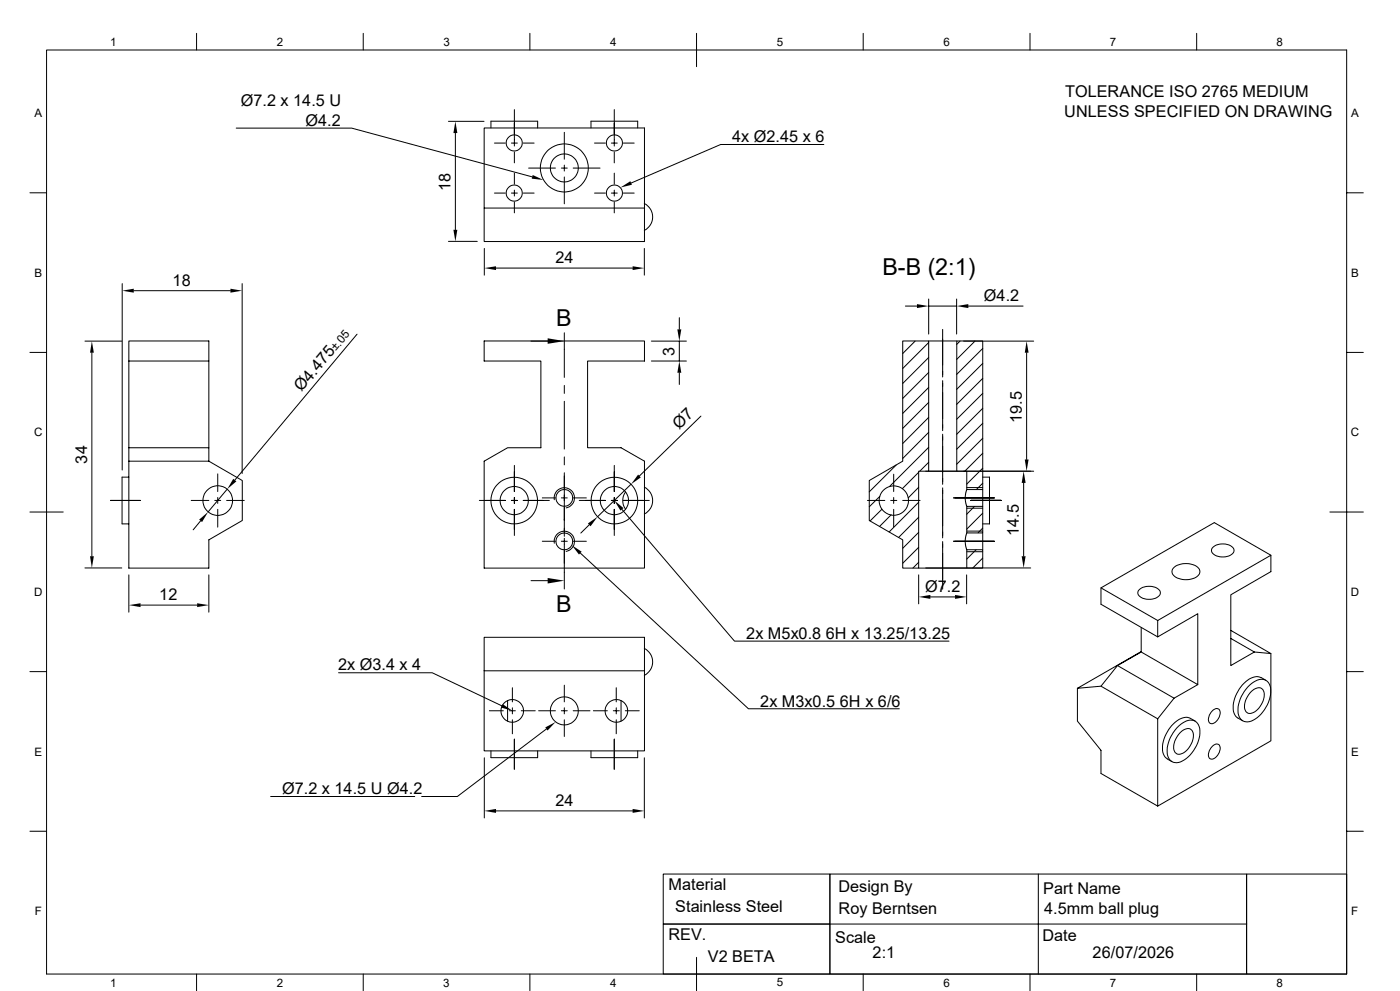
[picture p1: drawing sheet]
<svg xmlns="http://www.w3.org/2000/svg" width="420mm" height="297mm" viewBox="0 0 420 297" stroke-linecap="round" stroke-linejoin="round" font-family="sans-serif">
<g fill="none" stroke="#000" stroke-width=".3">
<path d="M14 15h390v276.9h-390zM59 10v5M109 10v5M159 10v5M209 10v10M259 10v5M309 10v5M359 10v5M70.9 38.4h34.6l54.1 14.6M134.5 36.4h10.7M136.6 39.9v29M147.3 38.4v-2.1h14v2.1"/>
<path d="M154.3 32.9v9M169.3 39.7v8M177.3 38.4v-2.1h14v2.1M184.3 32.9v9M9 57.8h5M148.3 57.9h3.3M148.3 42.9h3.3M153.4 57.9h1.8M153.4 42.9h1.8M154.3 42v1.8M154.3 45.6v3.2M154.3 51.9v3.3"/>
<path d="M154.3 57v1.8M157 57.9h3.2M157 42.9h3.2M158.6 50.4h8M168.4 50.4h1.8M169.3 49.5v1.8M169.3 53v8.1M172 50.4h8M178.4 57.9h3.2M178.4 42.9h3.2M183.4 57.9h1.8M183.4 42.9h1.8"/>
<path d="M184.3 42v1.8M184.3 45.6v3.2M184.3 51.9v3.3M184.3 57v1.8M187 57.9h3.2M187 42.9h3.2M247.1 43.3h-30.9l-26.9 11.6M404 57.8h5M134.5 72.3h8.7M145.3 74.5v8M154.3 60.5v3.3M184.3 60.5v3.3"/>
<path d="M193.3 61a4.5 4.5 0 0 1 2.5 4 4.5 4.5 0 0 1-2.5 4M193.3 74.5v8M193.3 62.4v-24h-48.1v24h48.1v10h-48.1v-10M36.7 85v55.9M40.1 87.1h29M72.6 85v56.9M148.8 80.3h41M169.3 99.7v13.4M203.8 95.2v3.5M271.6 91.7h3.5M278.6 89.6v10.5M278.6 91.7h8.4"/>
<path d="M282.8 98.7v14.3M287 89.6v10.5M290.5 91.7h16.4M9 105.6h5M25.5 102.2h11M27.6 105.7v61M38.7 108.2v-6h24v36M62.7 108.2h-24v26M107.1 100.2l-36.7 43.7M145.2 102.2h48.1v6h-17v26h10l7 4v32.1h-48.1v-32.1l7.1-4h10v-26h-17.1zM159.3 102.2h5M169.3 115.5v2.4"/>
<path d="M195.4 102.2h10.5M195.4 108.2h10.5M203.8 102.2v6M203.8 111.7v3.5M270.8 102.2h7.8v39h-3v29.1h-4.8v-8.5l-10-5.8v-12l10-5.8zM274.5 102.2l-3.7 3.8M278.6 102.7l-7.8 7.7M278.6 107.1l-7.8 7.8M278.6 111.6l-7.8 7.8M278.6 116.1l-7.8 7.8M278.6 102.2h8.4M282.8 114.1v15"/>
<path d="M287 102.2h7.8v44.5h-4.8v-5.5h-3zM288 102.2l-1 1.1M289.1 102.2h21M292.5 102.2l-5.5 5.5M294.8 104.4l-7.8 7.8M294.8 108.9l-7.8 7.8M294.8 113.4l-7.8 7.8M294.8 117.9l-7.8 7.8M308 105.7v32M404 105.6h5M38.7 138.2v32.1h24v-8.5l10-5.8v-12l-10-5.8M62.7 134.2h-24v4h24"/>
<path d="M154.3 139.5v7.8M169.3 120.3v14.3M169.3 136.9v2.4M184.3 139.5v7.8M210.3 124.7l-18.5 18M268.9 139.4l-8.1 8M278.6 120.6l-7.8 7.8M278.6 125.1l-7.8 7.8M278.6 129.6l-7.8 7.8M278.6 134.1l-11.7 11.7M278.6 138.6l-2.7 2.6M282.8 130.1v15.1"/>
<path d="M294.8 122.4l-7.8 7.8M294.8 126.9l-7.8 7.8M294.8 131.4l-7.8 7.7M294.8 135.8l-5.4 5.4M9 153.5h10M38.7 143h-2.1v14h2.1M42.2 150h-9.1M57.4 150h5.3M60.2 156.1l-2.2 2.7M64.4 150h1.8M65.3 142v5.3M65.3 149.1v1.8"/>
<path d="M65.3 152.7v5.3M68 150h5.3M68.2 146.6l-5.8 6.8M143.8 150h7.8M153.4 150h1.8M154.3 149.1v1.8M154.3 152.7v7.8M157 150h7.8M162.7 149.2h3.9M166.3 149.8a3 3 0 0 1 2.4-3.6 3 3 0 0 1 3.6 2.5 3 3 0 0 1-2.5 3.5M168.4 149.2h1.8M169.3 141.7v19"/>
<path d="M172 149.2h3.9M173.8 150h7.8M176.7 157.3l-2.5 2.5M183.4 150h1.8M184.3 149.1v1.8M184.3 152.7v7.8M186.6 152.7l33.7 39.5h64.4M187 150h7.8M187.7 147.4a4.4 4.4 0 0 0 0 5.2M189.3 145.1l-10 9.8M193.3 146a4.5 4.5 0 0 1 2.5 4 4.5 4.5 0 0 1-2.5 4.1M260.2 150h5.2"/>
<path d="M263.9 148.8l-3.1 3.1M264.6 152.6l-3.6 3.5M267.2 150h1.8M267.3 154.3l-3.4 3.5M268.1 142.1v5.2M268.1 149.1v1.8M268.1 152.7v5.2M270.8 150h5.2M275.6 141.6l-4.9 4.8M275.6 146.1l-3.1 3.1M275.6 150.5l-8.9 8.9M275.6 155l-6 6.1"/>
<path d="M275.6 159.6l-4.8 4.7M277.7 141.2h32.4M278.6 141.2h8.4M282.8 146.2v15M286 149.2h12.3M290 151.8h4.8v7.9h-4.8zM290 159.7l-.4 2.1v1.4l.4 1.6M290 146.7l-.4 2.1v1.4l.4 1.6M290 159.2h4.8M290 152.3h4.8M290 146.1h4.8M291.3 150h9"/>
<path d="M291.3 150h9zM292.4 151.8l-2.4 2.3M294.8 140.3l-4.8 4.8M294.8 144.8l-1.9 1.9M294.8 153.8l-4.8 4.8M294.8 158.3l-1.4 1.4M294.8 159.7v5.1M294.8 146.7v5.1M294.8 143h2v14h-2M307.1 144.7v22M398.9 153.5h10.1M25.5 170.2h11"/>
<path d="M38.7 172.3v11.2M62.7 172.3v11.2M159.3 174h5M162.7 162.2h3.9M166.3 162.8a3 3 0 0 1 2.4-3.5 3 3 0 0 1 3.6 2.4 3 3 0 0 1-2.5 3.6M168.4 162.2h1.8M169.3 161.3v15.2M172 162.2h3.9M174.1 165.8l50.4 46.6h45.3M275.6 164l-4.8 4.8M275.6 168.5l-1.7 1.7M275.6 170.3h14.4"/>
<path d="M275.6 172.3v8.7M277.7 170.2h31.5M279.1 178.9h7.4M282.8 162.3v14.3M286 162.2h12.3M290 172.3v8.7M290 164.8h4.8v5.5h-4.8zM290 165.4h4.8M292.8 164.8l-2.8 2.8M294.8 167.3l-3 2.9M330.3 176.2l17 9.8v4.9M341.8 176.7a4.5 4.5 0 0 1 6.3 .6 2.24 2.24 0 0 1-2.5 2.3 3.8 3.8 0 0 1-4.2-1.6v-.7z"/>
<path d="M352 170.3a5.7 5.7 0 0 1 7.8 .3 2.39 2.39 0 0 1-2.5 3 5.5 5.5 0 0 1-5.6-1.6l-.1-1zM363.9 164a4.5 4.5 0 0 1 6.3 .6 2.24 2.24 0 0 1-2.5 2.3 3.8 3.8 0 0 1-4.2-1.6v-.7zM381.3 166.4l-17-9.8-34 19.6v4.9l17 9.8 12-7v21.3l-17-9.8M42.2 181.4h16.9M145.2 191h48.1v10h-48.1zM193.3 194.4a4.5 4.5 0 0 1 2.5 4 4.5 4.5 0 0 1-2.5 4M335.2 199.5l17 9.8-4.9 6.1-17-9.7M342.3 195.3l-19.1 11v9.8l7.1 8.8v6.9l17 9.8v-26.2M342.3 188v7.4l-7.1 4.1-4.9 6.2-7.1 .6M347.3 186l34-19.6v4.9l-12.1 7v21.2l7.1-4.1M369.2 188.9l12.1 7-5-.5-7.1-4.1M381.3 195.9v26.1l-34 19.6"/>
<path d="M9 201.3h5M101.6 201.6h28.1l20.8 9.9M145.2 201v24h48.1v-24M146.8 213h4.2M152.3 209.9v6.3M152.8 213h1.8M153.7 206.1v4.3M153.7 212.1v1.9M153.7 215.7v4.2M156.4 213h4.2M161.6 213h5M163.9 218.5l-26.7 20.2h-10.7"/>
<path d="M168.4 213h1.8M169.3 205.4v5M169.3 212.1v1.9M169.3 215.7v5M172 213h5M178 213h4.2M184 213h1.8M184.9 206.1v4.3M184.9 212.1v1.9M184.9 215.7v4.2M186.3 209.9v6.3M187.6 213h4.2"/>
<path d="M353 218.2a5.7 5.7 0 0 1 5.1-2.3 3.7 3.7 0 0 1 1.8 4.5 10.4 10.4 0 0 1-6.3 8.1 2.81 2.81 0 0 1-3.5-3.1 10.5 10.5 0 0 1 2.9-7.2zM354.1 219.5a2.45 2.45 0 0 1 3.5-.6 5.5 5.5 0 0 1-2 6.4 1.99 1.99 0 0 1-3.3-.1 5.6 5.6 0 0 1 1.8-5.7zM358.6 216.1a3.7 3.7 0 0 0-4.4-.7 10.1 10.1 0 0 0-5.2 10.5l.5 .9 .7 .6M359.3 205.2l-7.1 4.1M363.6 213.1a1.28 1.28 0 0 1 1.2-.8 1.28 1.28 0 0 1 1.2 .9 3.3 3.3 0 0 1-2.7 3.7 1.68 1.68 0 0 1-.5-2.6zM374.3 206a5.7 5.7 0 0 1 5-2.3 3.7 3.7 0 0 1 1.9 4.5 10.4 10.4 0 0 1-6.4 8.1 2.81 2.81 0 0 1-3.4-3.1 10.5 10.5 0 0 1 2.9-7.2zM375.3 207.3a2.45 2.45 0 0 1 3.5-.6 5.5 5.5 0 0 1-1.9 6.3 1.99 1.99 0 0 1-3.3-.1 5.6 5.6 0 0 1 1.7-5.6zM379.8 203.9a3.7 3.7 0 0 0-4.4-.7 10.1 10.1 0 0 0-5.2 10.5l.2 .5a4.1 4.1 0 0 0 2.4 1.8M404 201.3h5M81.2 238.7h43.2M145.3 227.1v18.1M147.3 225v2.1h14v-2.1"/>
<path d="M154.3 221.5v9M177.3 225v2.1h14v-2.1M184.3 221.5v9M193.3 227.1v18.1M350.1 227.5l1.5 .8M363.6 223.8a1.28 1.28 0 0 1 1.2-.8 1.28 1.28 0 0 1 1.2 .9 3.3 3.3 0 0 1-2.7 3.6 1.68 1.68 0 0 1-.5-2.5zM9 249.1h5M148.8 243h41M404 249.1h5M199 276.9h50v15h-50zM199 262h50v14.9h-50zM249 262h125v29.9h-125z"/>
<path d="M249 276.9h125M311.5 262v29.9M374 262h30v29.9h-30zM59 291.9v5M109 291.9v5M159 291.9v5M209 286.9v10M259 291.9v5M309 291.9v5M359 291.9v5"/>
<circle cx="154.3" cy="57.9" r="2.42"/>
<circle cx="154.3" cy="42.9" r="2.42"/>
<circle cx="169.3" cy="50.3" r="7.2"/>
<circle cx="169.3" cy="50.3" r="4.2"/>
<circle cx="184.3" cy="57.9" r="2.42"/>
<circle cx="184.3" cy="42.9" r="2.42"/>
<circle cx="65.3" cy="150" r="4.5"/>
<circle cx="154.3" cy="150" r="7"/>
<circle cx="154.3" cy="150" r="4.2"/>
<circle cx="169.3" cy="149.2" r="2.51"/>
<circle cx="184.3" cy="150" r="7"/>
<circle cx="184.3" cy="150" r="4.2"/>
<circle cx="268.1" cy="150" r="4.4"/>
<circle cx="169.3" cy="162.3" r="2.51"/>
<circle cx="153.7" cy="213.1" r="3.4"/>
<circle cx="169.3" cy="213.1" r="4.2"/>
<circle cx="184.9" cy="213.1" r="3.4"/>
</g>
<g fill="#000">
<path d="M136.6 36.4l.6 3.5h-1.2zM159.8 52.5l3.2 1.4-3.5-.3zM186.1 56.2l3-1.9 .5 1.1zM136 68.9h1.2l-.6 3.4zM145.3 80.3l3.5-.5v1.1zM189.8 79.8l3.5 .5-3.5 .6zM36.7 87.1l3.4-.6v1.2zM69.1 86.5l3.5 .6-3.5 .6zM203.2 98.7h1.2l-.6 3.5zM275.1 91.1l3.5 .6-3.5 .6zM287 91.7l3.5-.6v1.2zM27.6 102.2l.6 3.5h-1.2z"/>
<path d="M164.3 101.4l5 .8-5 .8zM203.8 108.2l.6 3.5h-1.2zM308 102.2l.6 3.5h-1.2zM307.4 137.7h1.2l-.6 3.5zM59.7 155.7l2.7-2.3-1.8 3.1zM70 143.5l.9 .8-2.7 2.3zM176.4 156.9l2.9-2-2.1 2.8zM184.3 150l2.7 2.3-.9 .7zM191.4 142.2l.8 .9-2.9 2zM307.1 141.2l.6 3.5h-1.2zM27 166.7h1.2l-.6 3.5zM164.3 173.2l5 .8-5 .9z"/>
<path d="M171.5 163.4l3 2-.8 .8zM275.6 178.9l3.5-.6v1.2zM286.5 178.3l3.5 .6-3.5 .6zM306.5 166.7h1.2l-.6 3.5zM38.7 181.4l3.5-.6v1.1zM59.1 180.8l3.6 .6-3.6 .5zM150.8 211l2.9 2-3.4-1zM163.6 218l3.1-1.6-2.4 2.5zM145.3 243l3.5-.6v1.2zM189.8 242.4l3.5 .6-3.5 .6z"/>
</g>
<g font-size="7">
<text x="264.7" y="82.5">B-B (2:1)</text>
<text x="166.9" y="97.7">B</text>
<text x="166.9" y="183.6">B</text>
</g>
<g font-size="4.9">
<text x="319.5" y="29.2">TOLERANCE ISO 2765 MEDIUM</text>
<text x="72.2" y="31.8">Ø7.2 x 14.5 U</text>
<text x="319.3" y="35.1">UNLESS SPECIFIED ON DRAWING</text>
<text x="91.7" y="37.7">Ø4.2</text>
<text x="219.6" y="42.6">4x Ø2.45 x 6</text>
<text x="135.2" y="57.2" transform="rotate(-90 135.2 57.2)">18</text>
<text x="166.6" y="79">24</text>
<text x="51.8" y="85.7">18</text>
<text x="295.2" y="90.2">Ø4.2</text>
<text x="202.3" y="106.6" transform="rotate(-90 202.3 106.6)">3</text>
<text x="90.5" y="117.6" transform="rotate(-50 90.5 117.6)">Ø4.475</text>
<text x="203.7" y="129" transform="rotate(-44 203.7 129)">Ø7</text>
<text x="306.5" y="126.7" transform="rotate(-90 306.5 126.7)">19.5</text>
<text x="26.1" y="138.9" transform="rotate(-90 26.1 138.9)">34</text>
<text x="305.6" y="160.7" transform="rotate(-90 305.6 160.7)">14.5</text>
<text x="47.8" y="180">12</text>
<text x="277.5" y="177.3">Ø7.2</text>
<text x="223.9" y="191.4">2x M5x0.8 6H x 13.25/13.25</text>
<text x="101.4" y="200.9">2x Ø3.4 x 4</text>
<text x="228" y="211.7">2x M3x0.5 6H x 6/6</text>
<text x="84.6" y="238">Ø7.2 x 14.5 U Ø4.2</text>
<text x="166.6" y="241.6">24</text>
<text x="200.5" y="266.7">Material</text>
<text x="251.5" y="267.2">Design By</text>
<text x="312.9" y="267.9">Part Name</text>
<text x="202.5" y="273.3">Stainless Steel</text>
<text x="251.5" y="273.8">Roy Berntsen</text>
<text x="313.2" y="273.8">4.5mm ball plug</text>
<text x="200.5" y="281.8">REV.</text>
<text x="312.7" y="282">Date</text>
<text x="250.5" y="282.7">Scale</text>
<text x="261.8" y="287.2">2:1</text>
<text x="327.8" y="287.2">26/07/2026</text>
<text x="212.3" y="288.4">V2 BETA</text>
</g>
<g font-size="3.5">
<text x="33" y="13.7">1</text>
<text x="83" y="13.7">2</text>
<text x="133" y="13.7">3</text>
<text x="183" y="13.7">4</text>
<text x="233" y="13.7">5</text>
<text x="283" y="13.7">6</text>
<text x="333" y="13.7">7</text>
<text x="383" y="13.7">8</text>
<text x="10.3" y="35.1">A</text>
<text x="405.3" y="35.1">A</text>
<text x="10.3" y="83">B</text>
<text x="405.3" y="83">B</text>
<text x="100.8" y="105.3" transform="rotate(-50 100.8 105.3)">±.05</text>
<text x="10.2" y="130.8">C</text>
<text x="405.2" y="130.8">C</text>
<text x="10.2" y="178.6">D</text>
<text x="405.2" y="178.6">D</text>
<text x="10.3" y="226.4">E</text>
<text x="405.3" y="226.4">E</text>
<text x="10.4" y="274.3">F</text>
<text x="405.4" y="274.3">F</text>
<text x="33" y="295.7">1</text>
<text x="83" y="295.7">2</text>
<text x="133" y="295.7">3</text>
<text x="183" y="295.7">4</text>
<text x="233" y="295.7">5</text>
<text x="283" y="295.7">6</text>
<text x="333" y="295.7">7</text>
<text x="383" y="295.7">8</text>
</g>
</svg>
